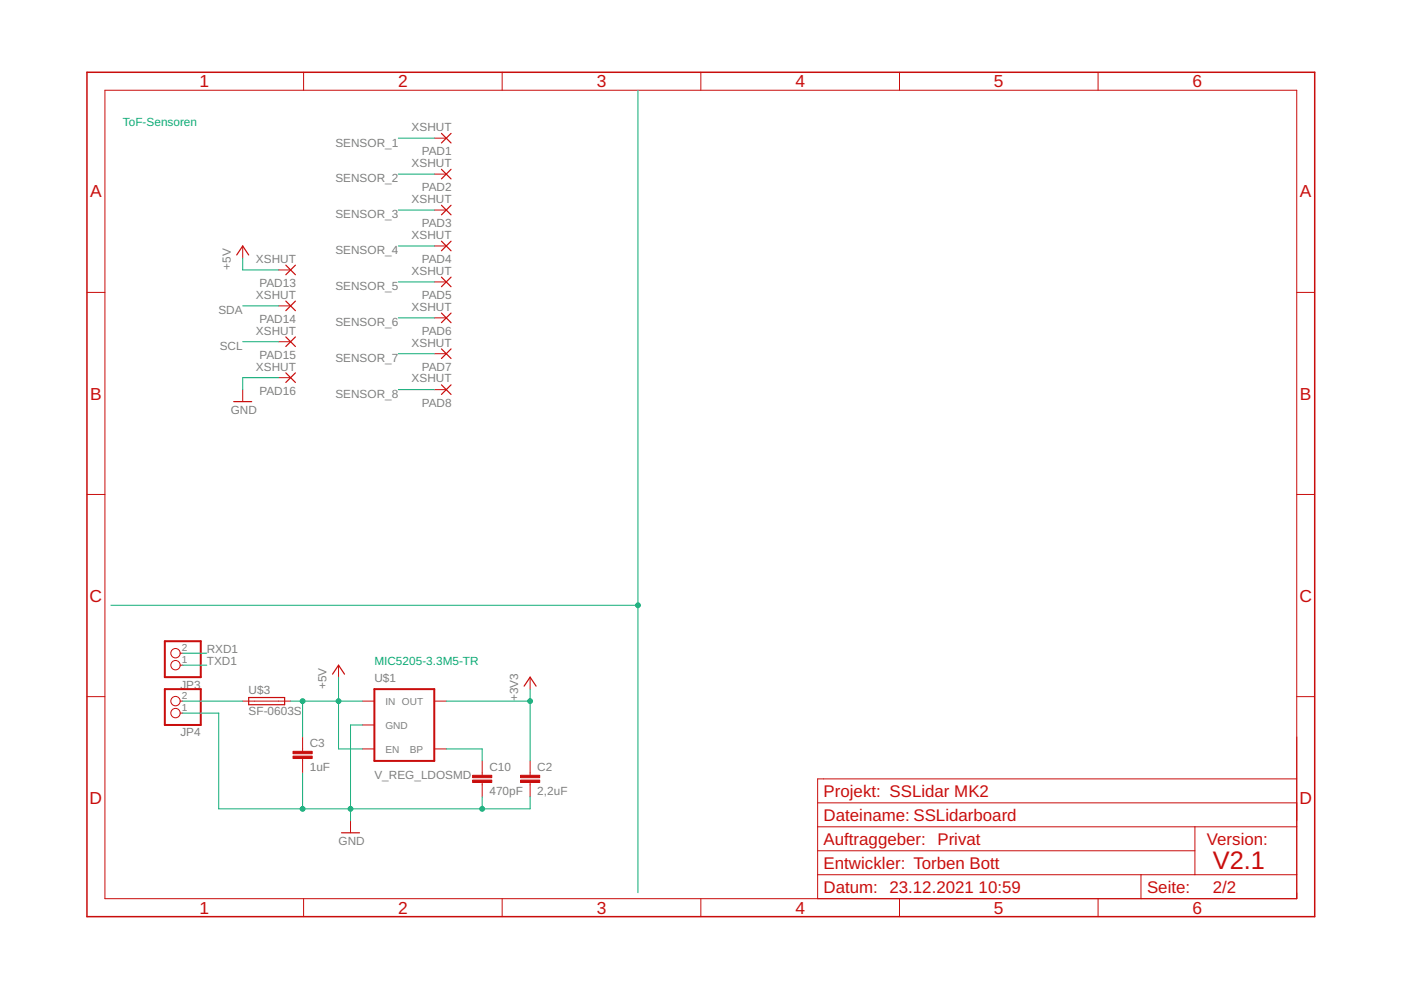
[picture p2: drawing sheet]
<svg xmlns="http://www.w3.org/2000/svg" width="297mm" height="210mm" viewBox="0 0 297 210" stroke-linecap="round" stroke-linejoin="round" font-family="sans-serif">
<g fill="none" stroke="#c90d0c" stroke-width=".21">
<path d="M22.2 19.1h252.7v171.4h-252.7zM64.4 15.3v3.8M106.5 15.3v3.8M148.6 15.3v3.8M190.7 15.3v3.8M232.8 15.3v3.8M92.1 29.3h2.5M92.1 36.9h2.5M51.5 52.2v2.5M59.1 57.2h2.5M92.1 44.5h2.5M92.1 52.2h2.5"/>
<path d="M92.1 59.8h2.5M18.4 62h3.8M59.1 64.9h2.5M59.1 72.5h2.5M92.1 67.4h2.5M92.1 75h2.5M274.9 62h3.8M51.5 82.6v2.6M59.1 80.1h2.5M92.1 82.6h2.5M18.4 104.8h3.8M274.9 104.8h3.8"/>
<path d="M38.2 138.5h.6M18.4 147.7h3.8M38.2 148.7h.6M38.2 141h.6M38.2 151.2h.6M51.5 148.7h10.1M64.2 156.3v3M71.8 141v2.6M76.9 148.7h2.5M76.9 153.7h2.5M76.9 158.8h2.5M92.1 148.7h2.5"/>
<path d="M92.1 158.8h2.5M112.4 143.6v2.5M274.9 147.7h3.8M64.2 160.8v3.1M74.3 174v2.6M102.2 161.3v3.1M102.2 165.9v3.1M112.4 161.3v3.1M112.4 165.9v3.1M173.4 170.2h101.5M173.4 175.3h101.5M253.3 175.3v10.2"/>
<path d="M274.9 165.1h-101.5v25.4M64.4 190.5v3.9M106.5 190.5v3.9M148.6 190.5v3.9M173.4 180.4h79.9M173.4 185.5h101.5M190.7 190.5v3.9M232.8 190.5v3.9M241.9 185.5v5"/>
<circle cx="37.2" cy="138.5" r=".99"/>
<circle cx="37.2" cy="141" r=".99"/>
<circle cx="37.2" cy="148.7" r=".99"/>
<circle cx="37.2" cy="151.2" r=".99"/>
</g>
<path d="M18.4 15.3h260.3v179.1h-260.3z" fill="none" stroke="#c90d0c" stroke-width=".32"/>
<g fill="none" stroke="#c90d0c" stroke-width=".25">
<path d="M93.6 28.3l2 2M93.6 35.9l2 2M95.6 28.3l-2 2M95.6 35.9l-2 2M50.2 54.1l1.3-1.9 1.2 1.9M60.6 56.2l2 2.1M62.6 56.2l-2 2.1M93.6 43.5l2 2.1M93.6 51.1l2 2.1M93.6 58.8l2 2M95.6 43.5l-2 2.1M95.6 51.1l-2 2.1"/>
<path d="M95.6 58.8l-2 2M60.6 63.8l2 2.1M60.6 71.4l2 2.1M60.6 79.1l2 2M62.6 63.8l-2 2.1M62.6 71.4l-2 2.1M62.6 79.1l-2 2M93.6 66.4l2 2M93.6 74l2 2M95.6 66.4l-2 2M95.6 74l-2 2M49.6 85.2h3.8"/>
<path d="M93.6 81.6l2 2M95.6 81.6l-2 2M52.7 147.9h7.6v1.5h-7.6zM70.5 142.9l1.3-1.9 1.2 1.9M111.1 145.5l1.3-1.9 1.3 1.9M72.4 176.6h3.8"/>
</g>
<path d="M34.9 136h7.7v7.6h-7.7zM34.9 146.1h7.7v7.6h-7.7zM79.4 146.1h12.7v15.2h-12.7z" fill="none" stroke="#c90d0c" stroke-width=".42"/>
<g fill="#c90d0c" stroke="#c90d0c" stroke-width=".21">
<path d="M110.4 165.4h4v.5h-4z"/>
<path d="M110.4 164.4h4v.5h-4z"/>
<path d="M100.2 165.4h4.1v.5h-4.1z"/>
<path d="M100.2 164.4h4.1v.5h-4.1z"/>
<path d="M62.1 160.3h4.1v.5h-4.1z"/>
<path d="M62.1 159.3h4.1v.5h-4.1z"/>
</g>
<g fill="none" stroke="#0dab76" stroke-width=".21">
<path d="M135.3 19.1v170.2M84.5 36.9h7.6M84.5 29.3h7.6M51.5 54.7v2.5h7.6M84.5 52.2h7.6M84.5 44.5h7.6M84.5 59.8h7.6M51.5 64.9h7.6M51.5 72.5h7.6M84.5 67.4h7.6M84.5 75h7.6M59.1 80.1h-7.6v2.5"/>
<path d="M84.5 82.6h7.6M23.5 128.3h111.8M38.8 138.5h5M38.8 151.2h7.6v20.3h66v-2.5M38.8 148.7h12.7M38.8 141h5M61.6 148.7h15.3M64.2 148.7v7.6M71.8 143.6v15.2h5.1M76.9 153.7h-2.6v20.3M94.6 158.8h7.6v2.5M94.6 148.7h17.8"/>
<path d="M112.4 146.1v15.2M64.2 163.9v7.6M102.2 169v2.5"/>
</g>
<g fill="#0dab76" stroke="#0dab76" stroke-width=".21">
<circle cx="74.3" cy="171.5" r=".51"/>
<circle cx="102.2" cy="171.5" r=".51"/>
<circle cx="64.2" cy="171.5" r=".51"/>
<circle cx="112.4" cy="148.7" r=".51"/>
<circle cx="71.8" cy="148.7" r=".51"/>
<circle cx="64.2" cy="148.7" r=".51"/>
<circle cx="135.3" cy="128.3" r=".51"/>
</g>
<text font-size="5.4" fill="#c90d0c" x="257.2" y="184.2">V2.1</text>
<g font-size="3.7" fill="#c90d0c">
<text x="42.3" y="18.5">1</text>
<text x="84.4" y="18.5">2</text>
<text x="126.5" y="18.5">3</text>
<text x="168.6" y="18.5">4</text>
<text x="210.7" y="18.5">5</text>
<text x="252.9" y="18.5">6</text>
<text x="19.1" y="41.9">A</text>
<text x="275.6" y="41.9">A</text>
<text x="19.1" y="84.7">B</text>
<text x="275.6" y="84.7">B</text>
<text x="19" y="127.6">C</text>
<text x="275.5" y="127.6">C</text>
<text x="19" y="170.4">D</text>
<text x="275.5" y="170.4">D</text>
<text x="42.3" y="193.7">1</text>
<text x="84.4" y="193.7">2</text>
<text x="126.5" y="193.7">3</text>
<text x="168.6" y="193.7">4</text>
<text x="210.7" y="193.7">5</text>
<text x="252.9" y="193.7">6</text>
</g>
<g font-size="3.6" fill="#c90d0c">
<text x="174.6" y="169">Projekt: SSLidar MK2</text>
<text x="174.6" y="174">Dateiname: SSLidarboard</text>
<text x="174.6" y="179.1">Auftraggeber: Privat</text>
<text x="255.9" y="179.1">Version:</text>
<text x="174.6" y="184.2">Entwickler: Torben Bott</text>
<text x="174.6" y="189.3">Datum: 23.12.2021</text>
<text x="207.5" y="189.3">10:59</text>
<text x="243.2" y="189.3">Seite:</text>
<text x="257.2" y="189.3">2/2</text>
</g>
<g font-size="2.5" fill="#0dab76">
<text x="26.1" y="26.8">ToF-Sensoren</text>
<text x="79.4" y="141">MIC5205-3.3M5-TR</text>
</g>
<g font-size="2.5" fill="#808080">
<text x="87.3" y="27.8">XSHUT</text>
<text x="71.1" y="31.1">SENSOR_1</text>
<text x="87.3" y="35.4">XSHUT</text>
<text x="89.4" y="32.9">PAD1</text>
<text x="71.1" y="38.7">SENSOR_2</text>
<text x="89.4" y="40.5">PAD2</text>
<text x="71.1" y="46.3">SENSOR_3</text>
<text x="87.3" y="43">XSHUT</text>
<text x="71.1" y="53.9">SENSOR_4</text>
<text x="87.3" y="50.6">XSHUT</text>
<text x="89.4" y="48.2">PAD3</text>
<text x="48.9" y="57.2" transform="rotate(-90 48.9 57.2)">+5V</text>
<text x="54.3" y="55.7">XSHUT</text>
<text x="87.3" y="58.2">XSHUT</text>
<text x="89.4" y="55.8">PAD4</text>
<text x="54.3" y="63.3">XSHUT</text>
<text x="55" y="60.9">PAD13</text>
<text x="71.1" y="61.5">SENSOR_5</text>
<text x="87.3" y="65.9">XSHUT</text>
<text x="89.4" y="63.4">PAD5</text>
<text x="46.3" y="66.6">SDA</text>
<text x="54.3" y="70.9">XSHUT</text>
<text x="55" y="68.5">PAD14</text>
<text x="71.1" y="69.2">SENSOR_6</text>
<text x="89.4" y="71">PAD6</text>
<text x="46.6" y="74.2">SCL</text>
<text x="55" y="76.1">PAD15</text>
<text x="71.1" y="76.8">SENSOR_7</text>
<text x="87.3" y="73.5">XSHUT</text>
<text x="54.3" y="78.6">XSHUT</text>
<text x="55" y="83.7">PAD16</text>
<text x="87.3" y="81.1">XSHUT</text>
<text x="89.4" y="78.6">PAD7</text>
<text x="48.9" y="87.7">GND</text>
<text x="71.1" y="84.4">SENSOR_8</text>
<text x="89.4" y="86.3">PAD8</text>
<text x="43.8" y="138.5">RXD1</text>
<text x="43.8" y="141">TXD1</text>
<text x="38.2" y="146">JP3</text>
<text x="52.7" y="147.2">U$3</text>
<text x="69.2" y="146.1" transform="rotate(-90 69.2 146.1)">+5V</text>
<text x="79.4" y="144.6">U$1</text>
<text x="109.9" y="148.6" transform="rotate(-90 109.9 148.6)">+3V3</text>
<text x="52.7" y="151.6">SF-0603S</text>
<text x="38.2" y="156.1">JP4</text>
<text x="65.7" y="158.4">C3</text>
<text x="65.7" y="163.5">1uF</text>
<text x="79.4" y="165.1">V_REG_LDOSMD</text>
<text x="103.8" y="163.5">C10</text>
<text x="113.9" y="163.5">C2</text>
<text x="103.8" y="168.6">470pF</text>
<text x="113.9" y="168.6">2,2uF</text>
<text x="71.8" y="179.1">GND</text>
</g>
<g font-size="2.1" fill="#808080">
<text x="38.5" y="140.7">1</text>
<text x="38.5" y="138.1">2</text>
<text x="38.5" y="148.3">2</text>
<text x="81.7" y="149.4">IN OUT</text>
<text x="38.5" y="150.8">1</text>
<text x="81.7" y="154.5">GND</text>
<text x="81.7" y="159.6">EN</text>
<text x="86.9" y="159.6">BP</text>
</g>
</svg>
